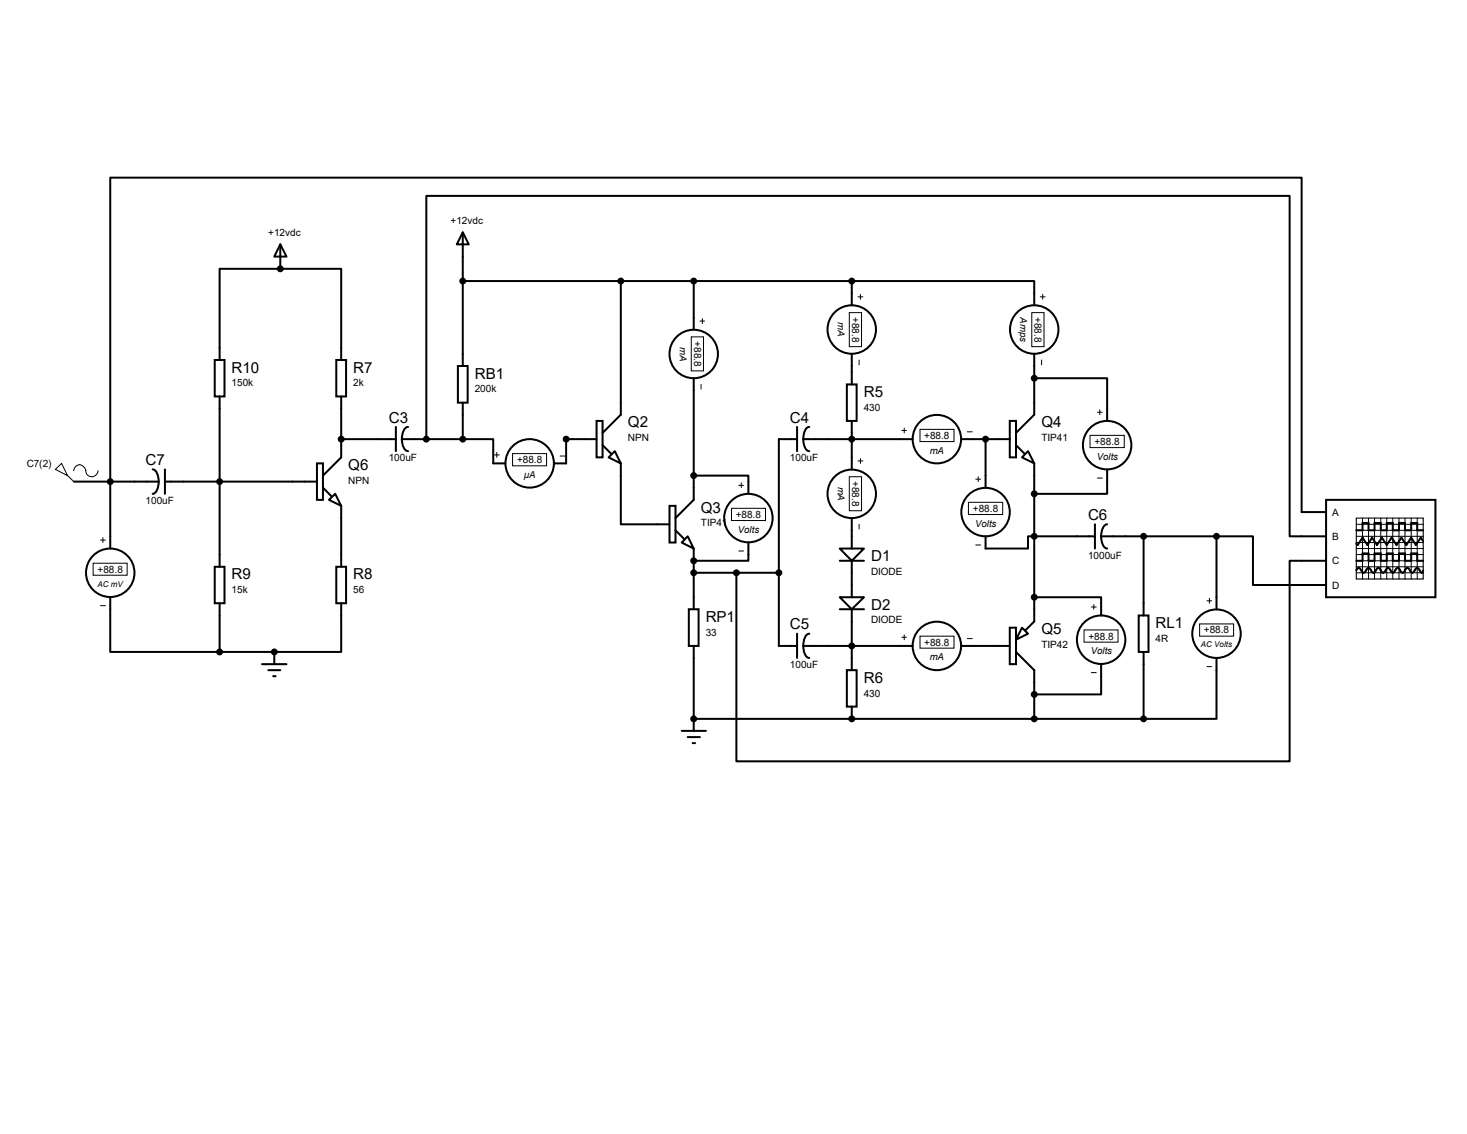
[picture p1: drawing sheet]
<svg xmlns="http://www.w3.org/2000/svg" width="279mm" height="216mm" viewBox="0 0 279 216" stroke-linecap="round" stroke-linejoin="round" font-family="sans-serif">
<g fill="none" stroke="#000" stroke-width=".38">
<path d="M53.4 46.5l1.2 2.4h-2.4zM53.4 51.2h-11.6v17.3M53.4 51.2h11.6v17.3M53.4 46.5v4.7M88.1 44.2l1.2 2.3h-2.3zM88.1 53.5h74.1M88.1 44.2v25.5M118.2 53.5v25.5l-3.4 3.4M132.1 53.5v9.2M162.2 53.5h34.8v4.6M162.2 53.5v4.6M40.9 68.5h1.9v7h-1.9z"/>
<path d="M41.8 75.5v32.4M64.1 68.5h1.8v7h-1.8zM65 75.5v11.6l-3.5 3.5M87.2 69.7h1.9v7h-1.9zM88.1 76.7v6.9M132.1 72v23.2l-3.4 3.4M161.3 73.2h1.9v6.9h-1.9zM162.2 67.4v5.8M197 72h13.9v8.1M197 67.4v11.6l-3.5 3.4M14.1 91.7h16.1M29.1 89.4a2.15 2.15 0 0 1 1.1 2.3"/>
<path d="M30.2 91.7a2.15 2.15 0 0 1-1.1 2.3M31.4 91.7h29M31.4 89.4v4.6M60.4 88.2h1.1v7h-1.1zM61.5 92.8l1.6 1.7M62.7 95.2l1.1-1.2 1.2 2.3zM65 83.6h10.4M65 96.3v11.6M75.4 81.3v4.6M76.5 83.6a2.06 2.06 0 0 0 1.2 2.3M76.5 83.6h11.6M77.7 81.3a2.08 2.08 0 0 0-1.2 2.3"/>
<path d="M81.2 83.6v-46.3h164.4v64.8h7M88.1 83.6h5.8v4.6h2.3M113.6 80.1h1.2v7h-1.2zM113.6 83.6h-5.8v4.6h-2.3M114.8 84.8l1.6 1.6M115.9 87.1l1.2-1.2 1.1 2.3zM118.2 88.2v11.6h9.3M127.5 96.3h1.2v7h-1.2zM132.1 90.6h10.4v3.4M151.8 83.6h-3.5v39.4h3.5M151.8 81.3v4.6M153 83.6a2.04 2.04 0 0 0 1.1 2.3"/>
<path d="M153 83.6h20.8M154.1 81.3a2.07 2.07 0 0 0-1.1 2.3M162.2 80.1v9.3M162.2 98.6v5.8M183.1 83.6h9.2M187.7 83.6v9.2M192.3 80.1h1.2v7h-1.2zM193.5 84.8l1.6 1.6M195.8 85.9l1.2 2.3-2.4-1.1zM197 88.2v30.1l-1.6 1.6M208.5 99.8v4.6M210.9 89.4v4.6h-13.9"/>
<path d="M210.9 99.8a2.09 2.09 0 0 0-1.2 2.3M252.6 95.2h20.8v18.5h-20.8zM252.6 97.5h-4.7v-63.7h-226.9v70.6M21 113.7v10.4h20.8M40.9 107.9h1.9v7h-1.9zM41.8 114.9v9.2M64.1 107.9h1.8v7h-1.8zM65 114.9v9.2h-12.8M128.7 101l1.6 1.6M131 102.1l1.1 2.3-2.3-1.1zM131.2 116h1.9v7h-1.9zM132.1 104.4v11.6"/>
<path d="M132.1 109.1h16.2M142.5 103.3v3.5h-10.4M159.9 104.4h4.6l-2.3 2.4zM159.9 113.7h4.6l-2.3 2.3zM159.9 106.8h4.6M159.9 116h4.6M162.2 106.8v6.9M162.2 116v11.6M187.7 102.1v2.3h8.1v-2.3h12.7M192.3 119.5h1.2v6.9h-1.2zM194.6 119.5l1.2 1.1-2.3 1.2zM197 113.7h12.7v3.5"/>
<path d="M209.7 102.1a2.12 2.12 0 0 0 1.2 2.3M209.7 102.1h22M216.9 117.2h1.8v6.9h-1.8zM217.8 102.1v15.1M231.7 102.1h6.9v9.3h14M231.7 102.1v13.9M252.6 106.8h-7v38.1h-105.3v-35.8M258.3 108.6l.5-.5 .9 1 .9-1 1 1 .9-1 .9 1 1-1 .9 1 .9-1 .9 1 1-1 .9 1 .9-1 .9 1 .3-.5M258.3 101h1.2v-1.4h1.1v1.4h1.2v-1.4h1.2v1.4h1.1v-1.4h1.2v1.4h1.1v-1.4h1.2v1.4h1.2v-1.4h1.1v1.4h1.2M258.3 106.8h1.2v-1.4h1.1v1.4h1.2v-1.4h1.2v1.4h1.1v-1.4h1.2v1.4h1.1v-1.4h1.2v1.4h1.2v-1.4h1.1v1.4h1.2M271.1 103l-.5-.6-.9 1.4-.9-1.4-1 1.4-.9-1.4-.9 1.4-1-1.4-.9 1.4-.9-1.4-.9 1.4-1-1.4-.9 1.4-.9-1.4-.9 1.4-.3-.3M41.8 124.1h10.4"/>
<path d="M49.9 126.4h4.7M51.1 127.6h2.3M52 128.7h.5M52.2 124.1v2.3M129.8 139.1h4.7M132.1 123v16.1M132.1 136.9h85.7M151.8 120.6v4.7M153 123a2.04 2.04 0 0 0 1.1 2.3M153 123h20.8M154.1 120.6a2.07 2.07 0 0 0-1.1 2.4M161.3 127.6h1.9v6.9h-1.9z"/>
<path d="M162.2 134.5v2.4M183.1 123h9.2M193.5 124.1l3.5 3.5v9.3M209.7 126.4v5.8h-12.7M217.8 124.1v12.8M231.7 125.3v11.6h-13.9M131 140.3h2.3M131.9 141.5h.5"/>
<circle cx="132.1" cy="67.4" r="4.6"/>
<circle cx="162.2" cy="62.7" r="4.6"/>
<circle cx="197" cy="62.7" r="4.6"/>
<circle cx="100.9" cy="88.2" r="4.6"/>
<circle cx="142.5" cy="98.6" r="4.6"/>
<circle cx="162.2" cy="94" r="4.6"/>
<circle cx="178.4" cy="83.6" r="4.6"/>
<circle cx="187.7" cy="97.5" r="4.6"/>
<circle cx="210.9" cy="84.8" r="4.6"/>
<circle cx="21" cy="109.1" r="4.6"/>
<circle cx="178.4" cy="123" r="4.6"/>
<circle cx="209.7" cy="121.8" r="4.6"/>
<circle cx="231.7" cy="120.6" r="4.6"/>
</g>
<g fill="#000">
<circle cx="53.4" cy="51.2" r=".19"/>
<circle cx="81.2" cy="83.6" r=".19"/>
<circle cx="132.1" cy="106.8" r=".19"/>
<circle cx="52.2" cy="124.1" r=".19"/>
<circle cx="132.1" cy="136.9" r=".19"/>
<circle cx="162.2" cy="136.9" r=".19"/>
</g>
<g fill="#000" stroke="#000" stroke-width=".38">
<circle cx="53.4" cy="51.2" r=".47"/>
<circle cx="88.1" cy="53.5" r=".47"/>
<circle cx="118.2" cy="53.5" r=".47"/>
<circle cx="132.1" cy="53.5" r=".47"/>
<circle cx="162.2" cy="53.5" r=".47"/>
<circle cx="197" cy="72" r=".47"/>
<circle cx="21" cy="91.7" r=".47"/>
<circle cx="41.8" cy="91.7" r=".47"/>
<circle cx="65" cy="83.6" r=".47"/>
<circle cx="81.2" cy="83.6" r=".47"/>
<circle cx="88.1" cy="83.6" r=".47"/>
<circle cx="107.8" cy="83.6" r=".47"/>
<circle cx="132.1" cy="90.6" r=".47"/>
<circle cx="162.2" cy="83.6" r=".47"/>
<circle cx="187.7" cy="83.6" r=".47"/>
<circle cx="197" cy="94" r=".47"/>
<circle cx="132.1" cy="109.1" r=".47"/>
<circle cx="132.1" cy="106.8" r=".47"/>
<circle cx="140.3" cy="109.1" r=".47"/>
<circle cx="148.3" cy="109.1" r=".47"/>
<circle cx="197" cy="113.7" r=".47"/>
<circle cx="197" cy="102.1" r=".47"/>
<circle cx="217.8" cy="102.1" r=".47"/>
<circle cx="231.7" cy="102.1" r=".47"/>
<circle cx="41.8" cy="124.1" r=".47"/>
<circle cx="52.2" cy="124.1" r=".47"/>
<circle cx="132.1" cy="136.9" r=".47"/>
<circle cx="162.2" cy="123" r=".47"/>
<circle cx="162.2" cy="136.9" r=".47"/>
<circle cx="197" cy="136.9" r=".47"/>
<circle cx="197" cy="132.2" r=".47"/>
<circle cx="217.8" cy="136.9" r=".47"/>
</g>
<path d="M258.3 98.6h12.8v11.6h-12.8z" fill="none" stroke="#000" stroke-width=".21"/>
<g fill="none" stroke="#000" stroke-width=".19">
<path d="M161.8 59.5h2.3v6.5h-2.3zM163.4 56.5h.9M163.9 56v1M196.5 59.5h2.3v6.5h-2.3zM198.1 56.5h1M198.6 56v1M131.7 64.1h2.3v6.5h-2.3zM133.3 61.1h.9M133.5 73.2v.9M133.8 60.7v.9M163.6 68.5v1M198.4 68.5v1"/>
<path d="M209 78.5h.9M209.5 78v1M10.5 89.4l1.2-1.2 1.2 2.4zM12.9 90.6l1.2 1.1M14.1 89.6a1.14 1.14 0 0 1 1.1-1.1 1.14 1.14 0 0 1 1.1 1.1 1.16 1.16 0 0 0 1.2 1.2 1.16 1.16 0 0 0 1.2-1.2M94.1 86.6h1M94.6 86.1v1M97.6 86.4h6.5v2.3h-6.5zM106.7 86.8h.9M139.3 96.8h6.5v2.3h-6.5zM140.7 92.4h.9M141.2 91.9v.9"/>
<path d="M161.8 90.8h2.3v6.4h-2.3zM163.4 87.8h.9M163.6 99.8v.9M163.9 87.3v.9M171.7 82h.9M172.2 81.5v.9M175.2 81.7h6.5v2.4h-6.5zM184.2 82.2h1M184.4 95.6h6.6v2.4h-6.6zM185.8 91.2h1M186.3 90.8v.9M207.6 82.9h6.5v2.3h-6.5z"/>
<path d="M209 91h.9M258.3 99.8h12.8M259.5 98.6v11.6M260.6 98.6l.1 11.6M261.8 98.6v11.6M263 98.6v11.6M264.1 98.6l.1 11.6M265.3 98.6v11.6M266.4 98.6l.1 11.6M267.6 98.6v11.6M268.8 98.6v11.6M269.9 98.6l.1 11.6"/>
<path d="M17.7 107.2h6.5v2.3h-6.5zM19.1 102.8h1M19.1 115.3h1M19.6 102.4v.9M140.7 104.9h.9M185.8 103.8h1M206.5 119.9h6.4v2.4h-6.4zM207.9 115.6h.9M208.3 115.1v.9M228.5 118.8h6.4v2.3h-6.4zM229.9 114.4h.9M230.3 113.9v1"/>
<path d="M258.3 102.1h12.8M258.3 101h12.8M258.3 103.3h12.8M258.3 105.6h12.8M258.3 106.8h12.8M258.3 107.9h12.8M258.3 109.1h12.8M258.3 104.4h12.8M171.7 121.3h.9M172.2 120.9v.9M175.2 121.1h6.5v2.3h-6.5zM184.2 121.6h1"/>
<path d="M207.9 128.1h.9M229.9 126.9h.9"/>
</g>
<g font-size="2.9">
<text x="44.1" y="71">R10</text>
<text x="67.3" y="71">R7</text>
<text x="90.4" y="72.1">RB1</text>
<text x="164.5" y="75.6">R5</text>
<text x="74" y="80.5">C3</text>
<text x="119.6" y="81.4">Q2</text>
<text x="150.5" y="80.5">C4</text>
<text x="198.3" y="81.4">Q4</text>
<text x="27.7" y="88.6">C7</text>
<text x="66.3" y="89.5">Q6</text>
<text x="133.5" y="97.6">Q3</text>
<text x="207.2" y="99">C6</text>
<text x="165.9" y="106.8">D1</text>
<text x="44.1" y="110.3">R9</text>
<text x="67.3" y="110.3">R8</text>
<text x="134.4" y="118.4">RP1</text>
<text x="150.5" y="119.8">C5</text>
<text x="165.9" y="116.1">D2</text>
<text x="220.1" y="119.5">RL1</text>
<text x="198.3" y="120.7">Q5</text>
<text x="164.5" y="130">R6</text>
</g>
<g font-size="1.9">
<text x="51.1" y="44.9">+12vdc</text>
<text x="85.8" y="42.6">+12vdc</text>
<text x="132.2" y="65" transform="rotate(90 132.2 65)">+88.8</text>
<text x="162.3" y="60.3" transform="rotate(90 162.3 60.3)">+88.8</text>
<text x="197" y="60.3" transform="rotate(90 197 60.3)">+88.8</text>
<text x="44.1" y="73.6">150k</text>
<text x="67.3" y="73.6">2k</text>
<text x="90.4" y="74.7">200k</text>
<text x="119.6" y="84">NPN</text>
<text x="164.5" y="78.2">430</text>
<text x="176" y="83.6">+88.8</text>
<text x="198.3" y="84">TIP41</text>
<text x="5.1" y="88.9">C7(2)</text>
<text x="74" y="87.8">100uF</text>
<text x="98.5" y="88.2">+88.8</text>
<text x="150.5" y="87.8">100uF</text>
<text x="208.4" y="84.8">+88.8</text>
<text x="27.7" y="95.9">100uF</text>
<text x="66.3" y="92.1">NPN</text>
<text x="162.3" y="91.6" transform="rotate(90 162.3 91.6)">+88.8</text>
<text x="133.5" y="100.2">TIP41</text>
<text x="140.1" y="98.6">+88.8</text>
<text x="185.3" y="97.5">+88.8</text>
<text x="253.7" y="98.2">A</text>
<text x="207.2" y="106.3">1000uF</text>
<text x="253.7" y="102.8">B</text>
<text x="253.7" y="107.4">C</text>
<text x="18.6" y="109.1">+88.8</text>
<text x="44.1" y="112.9">15k</text>
<text x="67.3" y="112.9">56</text>
<text x="165.9" y="109.5">DIODE</text>
<text x="253.7" y="112.1">D</text>
<text x="165.9" y="118.7">DIODE</text>
<text x="134.4" y="121">33</text>
<text x="176" y="122.9">+88.8</text>
<text x="198.3" y="123.4">TIP42</text>
<text x="207.3" y="121.8">+88.8</text>
<text x="220.1" y="122.2">4R</text>
<text x="229.3" y="120.6">+88.8</text>
<text x="150.5" y="127.2">100uF</text>
<text x="164.5" y="132.6">430</text>
</g>
<g font-size="1.8">
<text x="159.6" y="61.4" transform="rotate(90 159.6 61.4)">mA</text>
<text x="194.3" y="60.4" transform="rotate(90 194.3 60.4)">Amps</text>
<text x="129.5" y="66" transform="rotate(90 129.5 66)">mA</text>
<text x="177.1" y="86.4">mA</text>
<text x="208.9" y="87.5">Volts</text>
<text x="99.7" y="91">µA</text>
<text x="159.6" y="92.7" transform="rotate(90 159.6 92.7)">mA</text>
<text x="140.5" y="101.4">Volts</text>
<text x="185.7" y="100.2">Volts</text>
<text x="177.1" y="125.7">mA</text>
<text x="207.7" y="124.5">Volts</text>
</g>
<g font-size="1.5">
<text x="18.6" y="111.7">AC mV</text>
<text x="228.7" y="123.3">AC Volts</text>
</g>
</svg>
